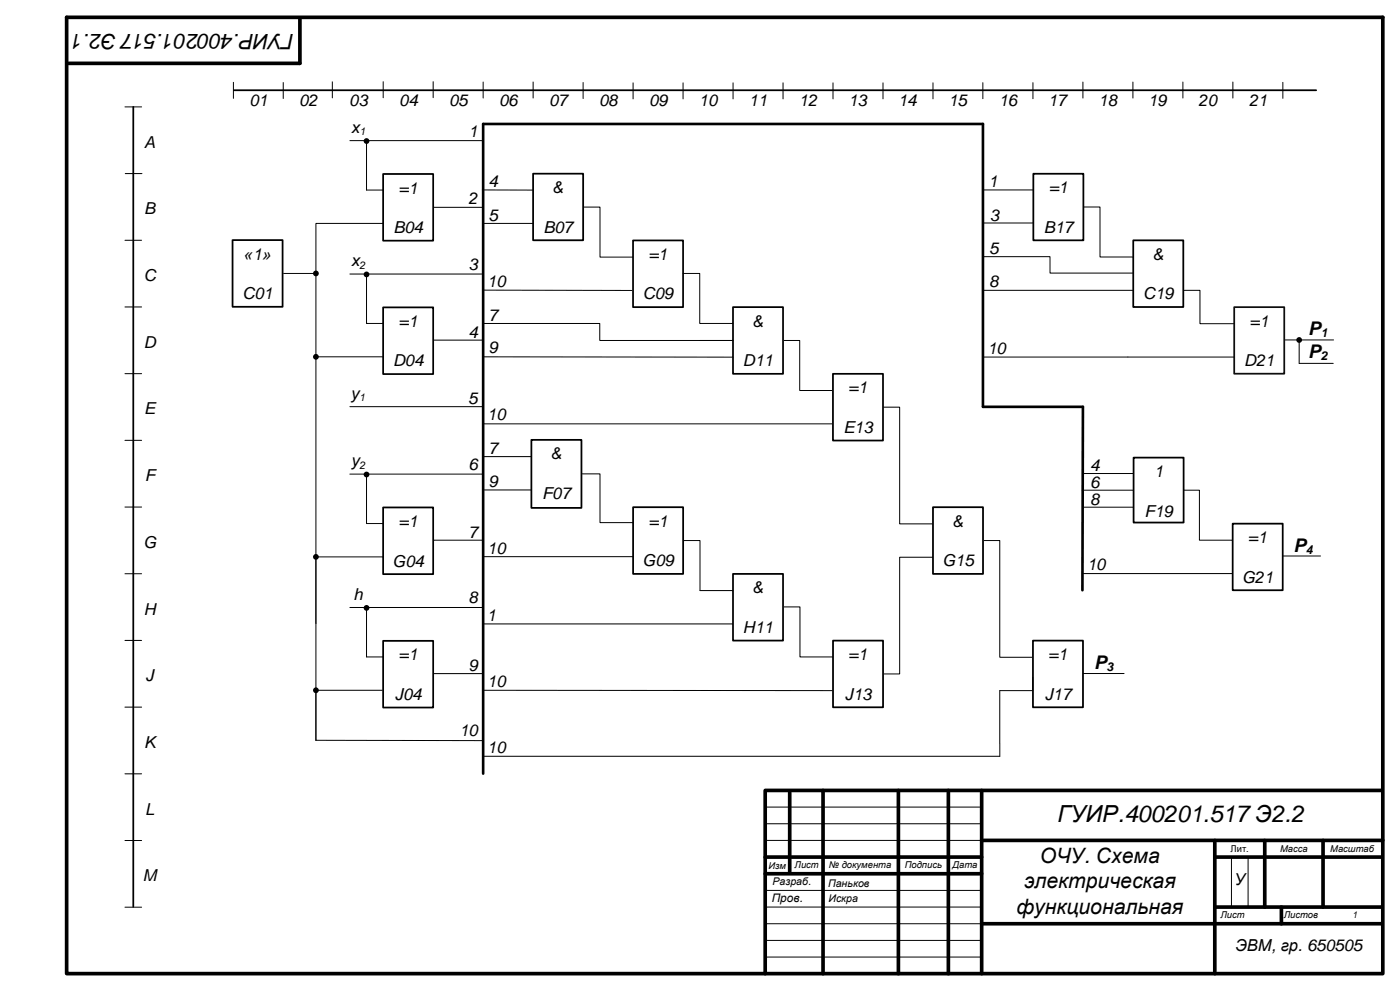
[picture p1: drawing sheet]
<svg xmlns="http://www.w3.org/2000/svg" width="420mm" height="297mm" viewBox="0 0 420 297" stroke-linecap="round" stroke-linejoin="round" font-family="sans-serif">
<g fill="none" stroke="#000" stroke-width=".3">
<path d="M37.5 32.1h5M70.1 24.7v4.8M85 24.7v4.9M99.7 24.5v4.9M115 24.5v4.8M130 24.5v4.8M145 24.6v4.8M160 24.6v4.8M175 24.7v4.9M190 24.8v4.9M205 24.8v4.9M220 24.8v4.9"/>
<path d="M235 24.8v4.9M250 24.8v4.9M265 24.8v4.9M280 24.8v4.9M295 24.8v4.8M310 24.8v4.8M325 24.6v4.8M340 24.6v4.8M355 24.6v4.8M370 24.6v4.8M37.6 52.1h5M295.2 57h16.4"/>
<path d="M37.5 72.1h5M172.5 62.1h7.6v15h9.9M295 66.9h18M325.1 62.1h5v15h15.4M37.5 92.1h5M295 87.1h46.6M355.1 87.1h5v10h14.9M37.5 112.1h5M234.5 102.1h5.5v15h12M295 107.1h77M384.9 101.9h15.3M37.5 132.1h5"/>
<path d="M105 121.9h40M145 127.1h108.5M264.5 122.1h5.5v35h12M37.5 152.1h5M145 146.9h14.8M355.2 147h4.8v15h16.2M37.5 172.1h5M282 167.1h-12v35h-5.5M292.5 162.1h7.5v35h10M325 172h48.2M37.5 192.1h5M145 187.1h75"/>
<path d="M232.5 182h7.6v15h9.9M37.5 212.1h5M325 202h12.4M37.5 232.1h5M37.5 252.1h5M229.6 242h65M229.6 247h65M229.6 252h65M369.6 257v15M374.6 257v15M37.5 272.1h5M229.6 267h65"/>
<path d="M229.6 272h65M229.6 277h65.1M229.6 282h65M229.6 287h65"/>
</g>
<g fill="none" stroke="#000" stroke-width="1.1">
<path d="M20 5.2h395v286.8h-395zM90 5.4v13.6h-69.5M237 237.4v24M247 237v55M269.6 237v55M284.6 237v55M294.6 237v55M414.5 237h-184.9v55M229.6 257h65M294.6 252h120.4M364.6 252v40M364.6 257h49.9"/>
<path d="M379.6 252v20M397.1 252v20M229.6 262h65M294.7 277h119.8M364.6 272h49.9M384.6 272v5"/>
</g>
<path d="M40 32.1v239.8M70.2 27.1h324.8" fill="none" stroke="#000" stroke-width=".53"/>
<path d="M295 122v-84.8h-150v194.8" fill="none" stroke="#000" stroke-width=".79"/>
<path d="M310.1 52.1h15v20h-15z" fill-rule="evenodd" fill="#fff"/>
<path d="M310.1 52.1h15v20h-15z" fill="none" stroke="#000" stroke-width=".53"/>
<path d="M340.2 137.2h15v19.5h-15z" fill-rule="evenodd" fill="#fff"/>
<path d="M340.2 137.2h15v19.5h-15z" fill="none" stroke="#000" stroke-width=".53"/>
<path d="M105 42.2h40M110 42.3v14.7h5M130 62.2h15M324.8 147h15.4M325 142h15.2M325 152.1h15.2" fill="none" stroke="#000" stroke-width=".3"/>
<circle cx="110" cy="42.3" r=".87" fill="#000"/>
<path d="M115 52.2h15v20h-15z" fill-rule="evenodd" fill="#fff"/>
<path d="M115 52.2h15v20h-15z" fill="none" stroke="#000" stroke-width=".53"/>
<path d="M94.8 222l50.2 .1" fill="none" stroke="#000" stroke-width=".3"/>
<path d="M160 52.1h15v20h-15z" fill-rule="evenodd" fill="#fff"/>
<path d="M160 52.1h15v20h-15z" fill="none" stroke="#000" stroke-width=".53"/>
<path d="M144.7 57h15.3" fill="none" stroke="#000" stroke-width=".3"/>
<path d="M190 72.1h15v20h-15z" fill-rule="evenodd" fill="#fff"/>
<path d="M190 72.1h15v20h-15z" fill="none" stroke="#000" stroke-width=".53"/>
<path d="M340.1 72.1h15v20h-15z" fill-rule="evenodd" fill="#fff"/>
<path d="M340.1 72.1h15v20h-15z" fill="none" stroke="#000" stroke-width=".53"/>
<path d="M369.9 157h15.1v20h-15.1z" fill-rule="evenodd" fill="#fff"/>
<path d="M369.9 157h15.1v20h-15.1z" fill="none" stroke="#000" stroke-width=".53"/>
<path d="M370.4 92.1h15v20h-15z" fill-rule="evenodd" fill="#fff"/>
<path d="M370.4 92.1h15v20h-15z" fill="none" stroke="#0c0c0c" stroke-width=".53"/>
<path d="M145 87l44.6 .1" fill="none" stroke="#000" stroke-width=".3"/>
<path d="M220 92.1h15v20h-15z" fill-rule="evenodd" fill="#fff"/>
<path d="M220 92.1h15v20h-15z" fill="none" stroke="#000" stroke-width=".53"/>
<path d="M250 112.1h15v20h-15z" fill-rule="evenodd" fill="#fff"/>
<path d="M250 112.1h15v20h-15z" fill="none" stroke="#000" stroke-width=".53"/>
<path d="M210 102.1h10M389.9 102v7h10.2M172.5 142.1h7.6v14.6h9.9" fill="none" stroke="#000" stroke-width=".3"/>
<circle cx="389.9" cy="102" r=".86" fill="#000"/>
<path d="M159.5 131.9h15v20.4h-15z" fill-rule="evenodd" fill="#fff"/>
<path d="M159.5 131.9h15v20.4h-15z" fill="none" stroke="#000" stroke-width=".53"/>
<path d="M145 136.9h14.5" fill="none" stroke="#000" stroke-width=".3"/>
<path d="M190 152.1h15v20h-15z" fill-rule="evenodd" fill="#fff"/>
<path d="M190 152.1h15v20h-15z" fill="none" stroke="#000" stroke-width=".53"/>
<path d="M220 172.1h15v20h-15z" fill-rule="evenodd" fill="#fff"/>
<path d="M220 172.1h15v20h-15z" fill="none" stroke="#000" stroke-width=".53"/>
<path d="M250 192.1h15v20h-15z" fill-rule="evenodd" fill="#fff"/>
<path d="M250 192.1h15v20h-15z" fill="none" stroke="#000" stroke-width=".53"/>
<path d="M145 107l75 .1M205.2 162.1h4.9v15h9.9M145 207l104.8 .1" fill="none" stroke="#000" stroke-width=".3"/>
<path d="M280 152.1h15v20h-15z" fill-rule="evenodd" fill="#fff"/>
<path d="M280 152.1h15v20h-15z" fill="none" stroke="#000" stroke-width=".53"/>
<path d="M310 192.1h15v20h-15z" fill-rule="evenodd" fill="#fff"/>
<path d="M310 192.1h15v20h-15z" fill="none" stroke="#000" stroke-width=".53"/>
<path d="M105 82.2h40M110 82.3v14.7h5M130 102h15M310 203.1v4h-10l.1 19.7h-155.1" fill="none" stroke="#000" stroke-width=".3"/>
<circle cx="110" cy="82.3" r=".86" fill="#000"/>
<path d="M115 92.2h15v20h-15z" fill-rule="evenodd" fill="#fff"/>
<path d="M115 92.2h15v20h-15z" fill="none" stroke="#000" stroke-width=".53"/>
<path d="M105 142.2h40M110 142.3v14.7h5M130 162h15" fill="none" stroke="#000" stroke-width=".3"/>
<circle cx="110" cy="142.3" r=".86" fill="#000"/>
<path d="M115 152.2h15v20h-15z" fill-rule="evenodd" fill="#fff"/>
<path d="M115 152.2h15v20h-15z" fill="none" stroke="#000" stroke-width=".53"/>
<path d="M105 182.2h40M110 182.3v14.7h5M130 202h15" fill="none" stroke="#000" stroke-width=".3"/>
<circle cx="110" cy="182.3" r=".87" fill="#000"/>
<path d="M115 192.2h15v20h-15z" fill-rule="evenodd" fill="#fff"/>
<path d="M115 192.2h15v20h-15z" fill="none" stroke="#000" stroke-width=".53"/>
<path d="M385 24.7v4.8M145 67h15M295 77h20.1v4.9h25M145 97h35v5.1h40M145 166.9h45M385 166.7h11.3" fill="none" stroke="#000" stroke-width=".3"/>
<path d="M295 122h30l-.2 55" fill="none" stroke="#000" stroke-width=".79"/>
<path d="M69.8 72h15v20h-15z" fill-rule="evenodd" fill="#fff"/>
<path d="M69.8 72h15v20h-15z" fill="none" stroke="#000" stroke-width=".53"/>
<path d="M114.9 67h-20.1v15h-9.7M94.8 82v140M205 82h5v15h10M94.8 107h20.1M94.8 167h20.2M94.8 207h20" fill="none" stroke="#000" stroke-width=".3"/>
<g fill="#000">
<circle cx="94.8" cy="82" r=".86"/>
<circle cx="94.8" cy="107" r=".87"/>
<circle cx="94.8" cy="167" r=".87"/>
<circle cx="94.8" cy="207" r=".86"/>
</g>
<text font-size="7.1" x="317.4" y="246.6">ГУИР.400201.517Э2.2</text>
<g font-size="6.3">
<text x="88.2" y="10.2" transform="rotate(-180 88.2 10.2)">ГУИР.400201.517Э2.1</text>
<text x="312.1" y="258.8">ОЧУ. Схема</text>
<text x="307.3" y="266.4">электрическая</text>
<text x="305.1" y="274">функциональная</text>
</g>
<g font-size="5.6">
<text x="392.6" y="100.4">P</text>
<text x="392.6" y="107.3">P</text>
<text x="388.2" y="165.5">P</text>
<text x="328.3" y="200.5">P</text>
</g>
<g font-size="4.9">
<text x="74.8" y="31.8">01</text>
<text x="89.8" y="31.8">02</text>
<text x="104.8" y="31.8">03</text>
<text x="119.8" y="31.8">04</text>
<text x="134.8" y="31.8">05</text>
<text x="149.8" y="31.8">06</text>
<text x="164.8" y="31.8">07</text>
<text x="179.8" y="31.8">08</text>
<text x="194.8" y="31.8">09</text>
<text x="209.8" y="31.8">10</text>
<text x="224.8" y="31.8">11</text>
<text x="239.8" y="31.8">12</text>
<text x="254.6" y="31.8">13</text>
<text x="269.5" y="31.8">14</text>
<text x="284.6" y="31.8">15</text>
<text x="299.7" y="31.8">16</text>
<text x="314.6" y="31.8">17</text>
<text x="329.7" y="31.8">18</text>
<text x="344.6" y="31.8">19</text>
<text x="359.7" y="31.8">20</text>
<text x="374.9" y="31.7">21</text>
<text x="105.4" y="39.9">x</text>
<text x="140.6" y="41">1</text>
<text x="43.3" y="44.3">A</text>
<text x="119.7" y="58">=1</text>
<text x="146.6" y="56">4</text>
<text x="165.9" y="57.9">&amp;</text>
<text x="296.6" y="56.2">1</text>
<text x="314.8" y="58">=1</text>
<text x="43.3" y="64.3">B</text>
<text x="140.6" y="61.3">2</text>
<text x="118.1" y="69.9">B04</text>
<text x="146.6" y="66.3">5</text>
<text x="163.1" y="69.8">B07</text>
<text x="297" y="66.2">3</text>
<text x="313.2" y="69.8">B17</text>
<text x="73.2" y="77.9">«1»</text>
<text x="194.7" y="78">=1</text>
<text x="296.8" y="76.2">5</text>
<text x="346" y="77.9">&amp;</text>
<text x="105.4" y="79.9">x</text>
<text x="140.6" y="80.9">3</text>
<text x="43.2" y="84.3">C</text>
<text x="72.8" y="89.7">C01</text>
<text x="146.3" y="86.1">10</text>
<text x="193" y="89.8">C09</text>
<text x="296.8" y="86.2">8</text>
<text x="343.1" y="89.8">C19</text>
<text x="119.7" y="98">=1</text>
<text x="140.6" y="101.3">4</text>
<text x="146.6" y="96.1">7</text>
<text x="225.8" y="98">&amp;</text>
<text x="375.1" y="98">=1</text>
<text x="43.2" y="104.5">D</text>
<text x="146.6" y="105.9">9</text>
<text x="296.4" y="106.2">10</text>
<text x="118" y="109.9">D04</text>
<text x="223" y="109.8">D11</text>
<text x="373.4" y="109.8">D21</text>
<text x="105.3" y="119.6">y</text>
<text x="254.7" y="118">=1</text>
<text x="43.3" y="124.3">E</text>
<text x="140.5" y="121.1">5</text>
<text x="146.2" y="125.9">10</text>
<text x="253.1" y="129.8">E13</text>
<text x="146.6" y="136">7</text>
<text x="165.3" y="137.8">&amp;</text>
<text x="105.4" y="139.9">y</text>
<text x="140.6" y="140.9">6</text>
<text x="327.1" y="141.4">4</text>
<text x="346.3" y="143.1">1</text>
<text x="43.4" y="144.3">F</text>
<text x="146.6" y="146">9</text>
<text x="162.7" y="149.6">F07</text>
<text x="327.1" y="146.4">6</text>
<text x="327.1" y="151.4">8</text>
<text x="343.5" y="154.9">F19</text>
<text x="119.7" y="158">=1</text>
<text x="140.6" y="161.3">7</text>
<text x="194.7" y="158">=1</text>
<text x="285.9" y="158">&amp;</text>
<text x="43" y="164.3">G</text>
<text x="146.3" y="166">10</text>
<text x="374.6" y="162.9">=1</text>
<text x="117.8" y="169.9">G04</text>
<text x="192.8" y="169.8">G09</text>
<text x="282.8" y="169.8">G15</text>
<text x="326.3" y="171">10</text>
<text x="106.1" y="179.9">h</text>
<text x="225.8" y="178">&amp;</text>
<text x="372.8" y="174.7">G21</text>
<text x="43.2" y="184.3">H</text>
<text x="140.6" y="180.8">8</text>
<text x="146.1" y="186.1">1</text>
<text x="223" y="189.8">H11</text>
<text x="254.7" y="198">=1</text>
<text x="314.7" y="198">=1</text>
<text x="119.7" y="198">=1</text>
<text x="140.6" y="201.3">9</text>
<text x="43.7" y="204.3">J</text>
<text x="118.5" y="209.9">J04</text>
<text x="146.2" y="206.1">10</text>
<text x="253.5" y="209.8">J13</text>
<text x="313.5" y="209.8">J17</text>
<text x="137.9" y="220.8">10</text>
<text x="43.3" y="224.3">K</text>
<text x="146.2" y="225.8">10</text>
<text x="43.6" y="244.3">L</text>
<text x="42.9" y="264.3">M</text>
<text x="370.5" y="265.5">У</text>
<text x="370.8" y="285.2">ЭВМ, гр. 650505</text>
</g>
<g font-size="3.7">
<text x="396.4" y="101.2">1</text>
<text x="396.4" y="108.1">2</text>
<text x="391.9" y="166.3">4</text>
<text x="332.1" y="201.3">3</text>
</g>
<text font-size="3.5" x="231.6" y="270.6">Пров.</text>
<g font-size="3.2">
<text x="107.8" y="40.5">1</text>
<text x="107.8" y="80.5">2</text>
<text x="107.7" y="120.2">1</text>
<text x="107.8" y="140.5">2</text>
<text x="231.8" y="265.5">Разраб.</text>
<text x="248.5" y="266">Паньков</text>
<text x="248.6" y="270.5">Искра</text>
</g>
<g font-size="2.8">
<text x="369.3" y="255.4">Лит.</text>
<text x="384.2" y="255.4">Масса</text>
<text x="399.2" y="255.4">Масштаб</text>
<text x="230.6" y="260.6">Изм</text>
<text x="238.5" y="260.4">Лист</text>
<text x="248.8" y="260.4">№ документа</text>
<text x="271.5" y="260.4">Подпись</text>
<text x="285.9" y="260.4">Дата</text>
<text x="366.3" y="275.4">Лист</text>
<text x="385.3" y="275.4">Листов</text>
<text x="405.8" y="275.4">1</text>
</g>
</svg>
